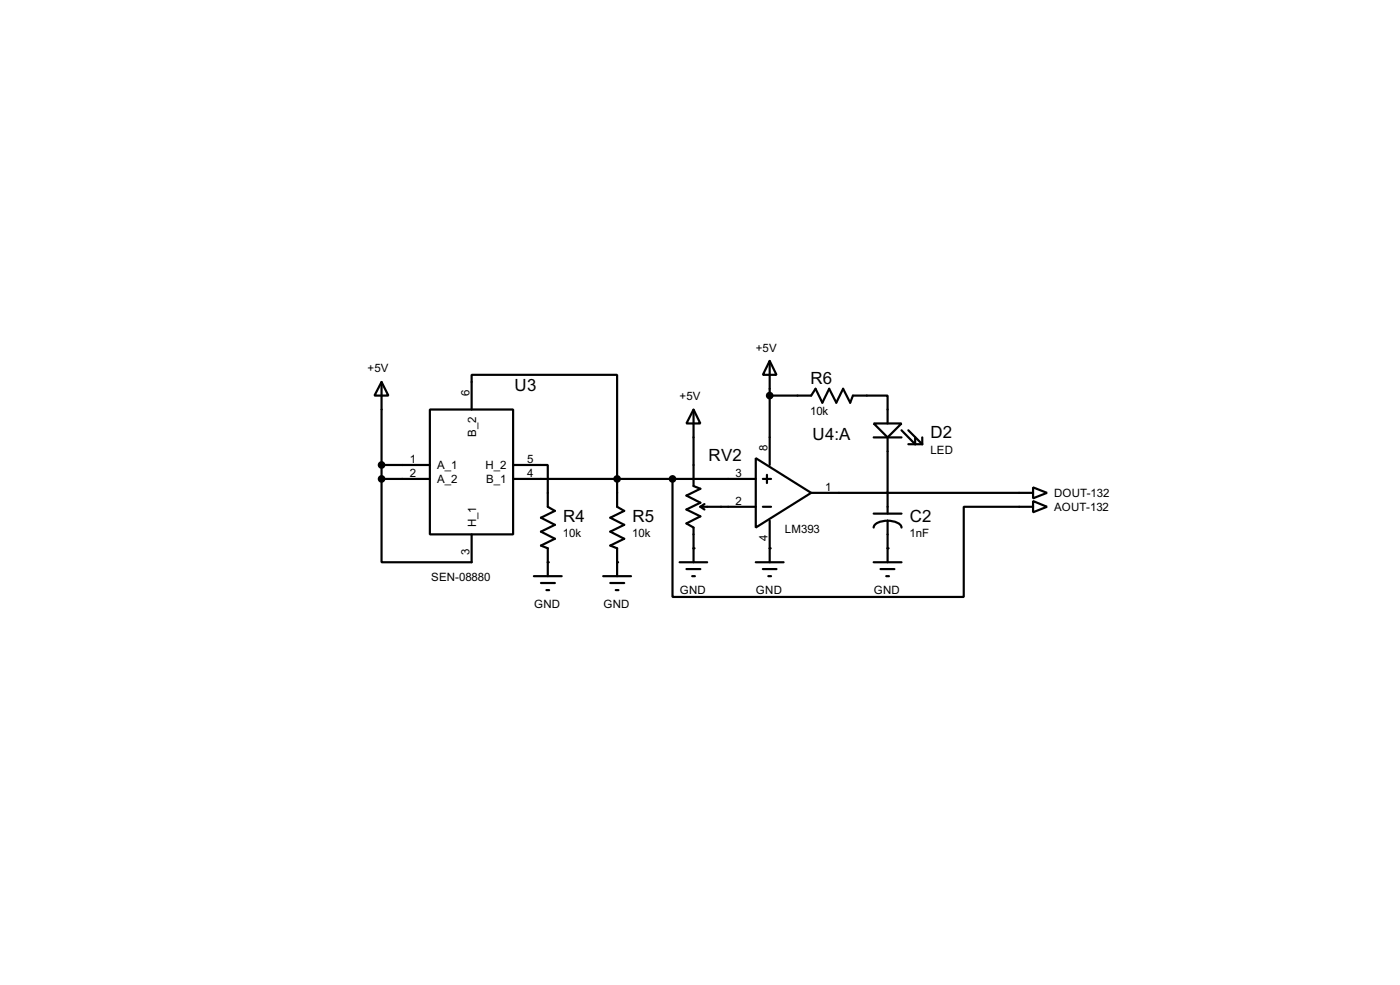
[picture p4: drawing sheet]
<svg xmlns="http://www.w3.org/2000/svg" width="256mm" height="180mm" viewBox="0 0 256 180" stroke-linecap="round" stroke-linejoin="round" font-family="sans-serif">
<g fill="none" stroke="#000" stroke-width=".4">
<path d="M69.9 69.9l1.3 2.5h-2.6zM69.9 69.9v17.8M78.8 75h15.2v22.8h-15.2zM86.4 75v-6.4h26.7v24.2l1.3 .7-2.6 1.3 2.6 1.3-2.6 1.2 2.6 1.3-2.6 1.3 1.3 .5v5.1M127.1 75l1.2 2.5h-2.5zM127.1 75v14l1.2 .5-2.5 1.2 2.5 1.3-2.5 1.3 2.5 1.2-2.5 1.3 1.3 .8v6.3M141 66.1l1.3 2.5h-2.5zM141 72.4h7.6l.8-1.2 1.3 2.5 1.2-2.5 1.3 2.5 1.3-2.5 1.3 2.5 .5-1.3h6.3v5.1M141 66.1v19M160.1 77.5h5.1l-2.6 2.6zM165.2 78.8l2.5 2.5v-1.2M166.4 78.8l2.6 2.5"/>
<path d="M69.9 87.7v15.2h16.5v-5.1M69.9 87.7h8.9M69.9 85.1h8.9M94 85.1h6.4v7.7l1.3 .7-2.6 1.3 2.6 1.3-2.6 1.2 2.6 1.3-2.6 1.3 1.3 .5v5.1M94 87.7h44.5M123.2 87.7v21.6h53.4v-16.5h12.7M128.3 92.8h10.2M128.3 92.8l.8 .5M129.1 92.3l-.8 .5M138.5 83.9l10.1 6.3-10.1 6.4zM139.8 87.7h1.5M139.8 92.8h1.5"/>
<path d="M140.5 86.9v1.5M141 95.3v7.6M160.1 80.1h5.1M160.1 94h5.1M162.6 80.1v10.1h-14M162.6 95.3a3.3 3.3 0 0 1 2.4 .9l.2 .4M162.6 95.3a3.2 3.2 0 0 0-2.5 .9v.4M162.6 95.3v7.6M166.4 81.3h2.6M169 80.1v1.2M189.3 89.2l2.5 1-2.5 1zM189.3 91.7l2.5 1.1-2.5 1z"/>
<path d="M189.3 90.2h-26.7v3.8M97.8 105.5h5.1M99.1 106.7h2.6M100.1 108h.5M110.5 105.5h5.1M111.8 106.7h2.6M112.8 108h.5M124.5 102.9h5.1M125.8 104.2h2.5M126.8 105.5h.5M138.5 102.9h5.1M139.8 104.2h2.5"/>
<path d="M140.8 105.5h.5M160.1 102.9h5.1M161.3 104.2h2.6M162.4 105.5h.5"/>
</g>
<g fill="#000">
<circle cx="100.4" cy="102.9" r=".2"/>
<circle cx="113.1" cy="102.9" r=".2"/>
<circle cx="127.1" cy="100.4" r=".2"/>
<circle cx="141" cy="100.4" r=".2"/>
<circle cx="162.6" cy="100.4" r=".2"/>
</g>
<g fill="#000" stroke="#000" stroke-width=".4">
<circle cx="141" cy="72.4" r=".5"/>
<circle cx="69.9" cy="85.1" r=".5"/>
<circle cx="69.9" cy="87.7" r=".5"/>
<circle cx="113" cy="87.7" r=".5"/>
<circle cx="123.2" cy="87.7" r=".5"/>
</g>
<g font-size="3.5">
<text x="94.3" y="71.6">U3</text>
<text x="148.5" y="70.4">R6</text>
<text x="148.9" y="80.5">U4:A</text>
<text x="170.5" y="80.2">D2</text>
<text x="129.8" y="84.3">RV2</text>
<text x="103.2" y="95.5">R4</text>
<text x="115.9" y="95.5">R5</text>
<text x="166.7" y="95.5">C2</text>
</g>
<g font-size="2.4">
<text x="138.5" y="64.4">+5V</text>
<text x="67.4" y="68.1">+5V</text>
<text x="86" y="72.4" transform="rotate(-90 86 72.4)">6</text>
<text x="124.5" y="73.2">+5V</text>
<text x="148.4" y="75.9">10k</text>
<text x="87.2" y="80" transform="rotate(-90 87.2 80)">B_2</text>
<text x="140.6" y="82.6" transform="rotate(-90 140.6 82.6)">8</text>
<text x="170.4" y="83.1">LED</text>
<text x="75.1" y="84.7">1</text>
<text x="75.1" y="87.3">2</text>
<text x="80.1" y="85.9">A_1</text>
<text x="80.1" y="88.5">A_2</text>
<text x="88.9" y="85.9">H_2</text>
<text x="89" y="88.5">B_1</text>
<text x="96.6" y="87.3">4</text>
<text x="96.6" y="84.7">5</text>
<text x="134.8" y="87.3">3</text>
<text x="151.2" y="89.8">1</text>
<text x="134.8" y="92.4">2</text>
<text x="193.1" y="91">DOUT-132</text>
<text x="193.1" y="93.6">AOUT-132</text>
<text x="86" y="101.5" transform="rotate(-90 86 101.5)">3</text>
<text x="87.2" y="96.5" transform="rotate(-90 87.2 96.5)">H_1</text>
<text x="103.1" y="98.4">10k</text>
<text x="115.8" y="98.4">10k</text>
<text x="140.6" y="99" transform="rotate(-90 140.6 99)">4</text>
<text x="143.8" y="97.5">LM393</text>
<text x="166.6" y="98.4">1nF</text>
<text x="79" y="106.4">SEN-08880</text>
<text x="97.8" y="111.3">GND</text>
<text x="110.5" y="111.3">GND</text>
<text x="124.5" y="108.8">GND</text>
<text x="138.5" y="108.8">GND</text>
<text x="160.1" y="108.8">GND</text>
</g>
</svg>
